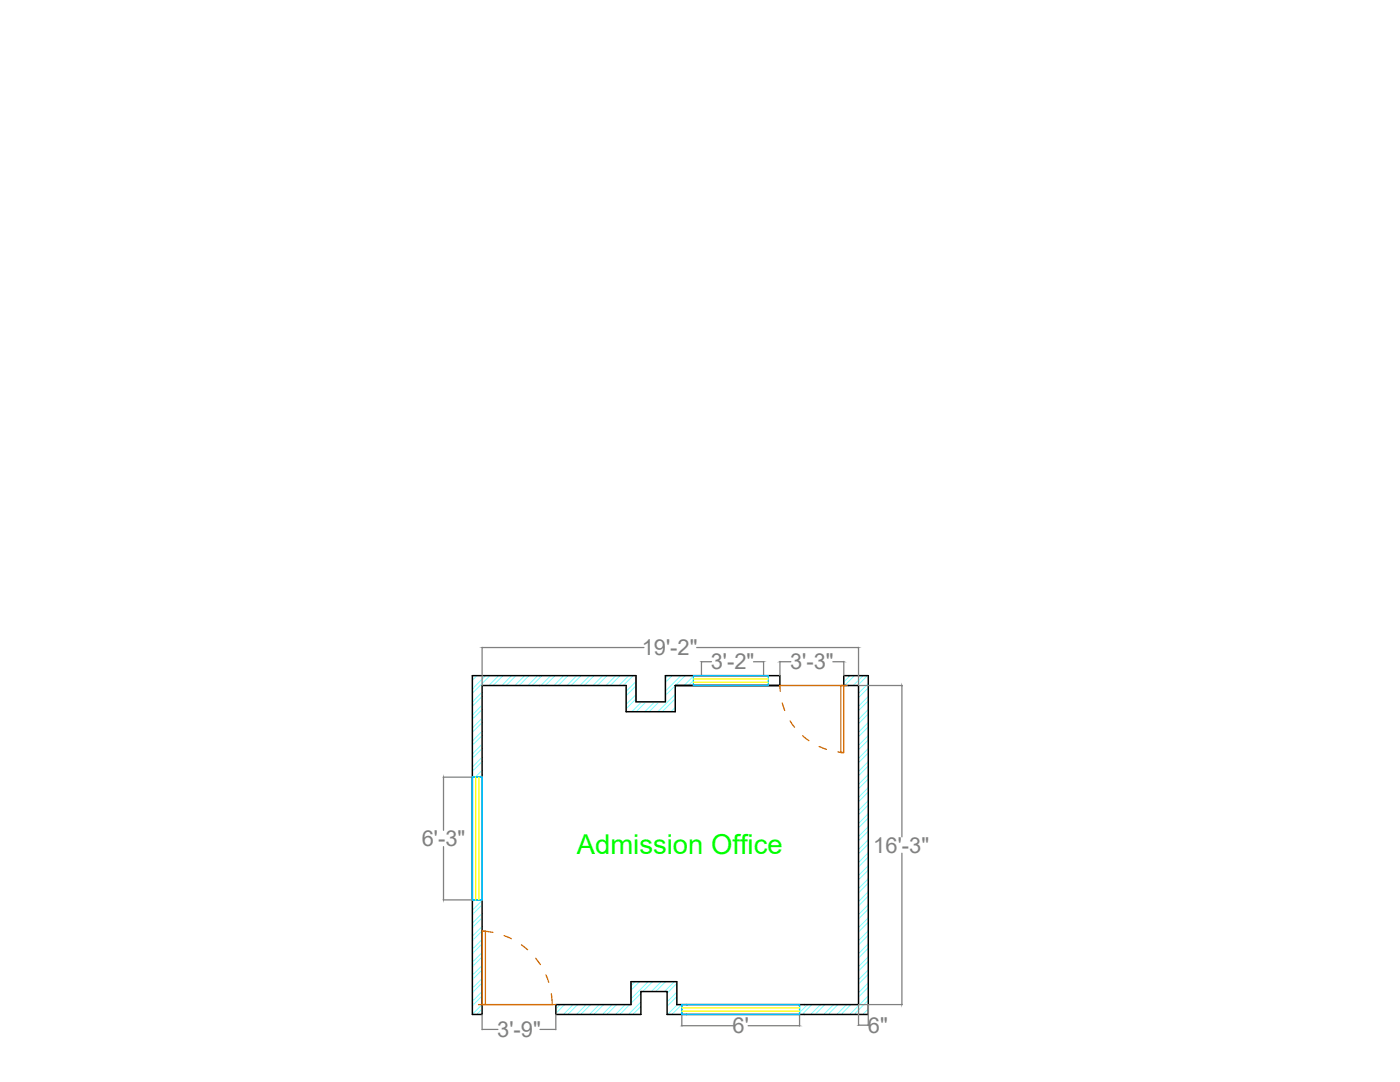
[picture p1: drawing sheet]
<svg xmlns="http://www.w3.org/2000/svg" width="279mm" height="216mm" viewBox="0 0 279 216" stroke-linecap="round" stroke-linejoin="round" font-family="sans-serif">
<!-- layer: hatching -->
<g fill="none" stroke="#7fffff" stroke-width=".2">
<path d="M94.3 134.8v.1M95.2 134.8l-.9 .9M96.2 138.1l-1.9 2M96.2 139l-1.9 1.9M96.9 134.8l-2.6 2.7M97.8 134.8l-3.5 3.5M99.5 134.8l-1.9 2M100.4 134.8l-2 2M102.1 134.8l-1.9 2M103 134.8l-2 2M104.7 134.8l-1.9 2M105.6 134.8l-2 2"/>
<path d="M107.3 134.8l-2 2M108.2 134.8l-2 2M109.9 134.8l-2 2M110.8 134.8l-2 2M112.5 134.8l-2 2M113.4 134.8l-2 2M115.1 134.8l-2 2M116 134.8l-2 2M117.7 134.8l-2 2M118.6 134.8l-2 2M120.3 134.8l-2 2M121.2 134.8l-2 2"/>
<path d="M122.9 134.8l-2 2M123.8 134.8l-2 2M125.5 134.8l-2 2M126.4 134.8l-2 2M126.9 136l-1.9 2M126.9 138.6l-1.9 2M126.9 136.8l-1.9 2M126.9 139.5l-1.9 1.9M133.3 134.8l-.5 .5M134.1 134.8l-1.3 1.4M134.8 138.5l-3.5 3.5M134.8 139.4l-2.6 2.6"/>
<path d="M135.9 134.8l-3.1 3.1M136.8 134.8l-4 4M138.4 134.9l-1.9 1.9M138.4 135.8l-1 1M169.6 134.8l-1.2 1.3M170.5 134.8l-1.9 2M172.2 134.8l-1.9 2M173.1 134.8l-2 2M173.3 136.4l-2 1.9M173.3 139l-2 1.9M173.3 137.3l-2 1.9M173.3 139.8l-2 2"/>
<path d="M96.2 140.7l-1.9 2M96.2 143.3l-1.9 2M96.2 145.9l-1.9 2M96.2 148.5l-1.9 2M96.2 151.1l-1.9 2M96.2 153.7l-1.3 1.4M96.2 141.6l-1.9 1.9M96.2 144.2l-1.9 1.9M96.2 146.8l-1.9 1.9M96.2 149.4l-1.9 1.9M96.2 152l-1.9 1.9M96.2 154.6l-.5 .5"/>
<path d="M128.1 140l-2 2M128.9 140l-1.9 2M130.7 140l-2 2M131.5 140l-1.9 2M134.8 142h.1M134.8 141.1l-.9 .9M173.3 141.6l-2 1.9M173.3 144.2l-2 1.9M173.3 146.8l-2 1.9M173.3 149.4l-2 1.9M173.3 152l-2 1.9M173.3 154.6l-2 1.9"/>
<path d="M173.3 157.1l-2 2M173.3 159.8l-2 1.9M173.3 142.4l-2 2M173.3 145l-2 2M173.3 147.6l-2 2M173.3 150.2l-2 2M173.3 152.8l-2 2M173.3 155.4l-2 2M173.3 158l-2 2M94.6 179.6l-.3 .3M96.2 179.7l-1.9 1.9M173.3 162.4l-2 1.9"/>
<path d="M173.3 165l-2 1.9M173.3 167.5l-2 2M173.3 170.1l-2 2M173.3 172.7l-2 2M173.3 175.4l-2 1.9M173.3 177.9l-2 2M173.3 160.6l-2 2M173.3 163.2l-2 2M173.3 165.8l-2 2M173.3 168.4l-2 2M173.3 171l-2 2M173.3 173.6l-2 2"/>
<path d="M173.3 176.2l-2 2M173.3 178.8l-2 2M96.2 182.3l-1.9 1.9M96.2 184.9l-1.9 1.9M96.2 187.5l-1.9 1.9M96.2 190.1l-1.9 1.9M96.2 192.7l-1.9 1.9M96.2 195.2l-1.9 2M96.2 197.9l-1.9 1.9M96.2 180.5l-1.9 2M96.2 183.1l-1.9 2M96.2 185.7l-1.9 2"/>
<path d="M96.2 188.3l-1.9 2M96.2 190.9l-1.9 2M96.2 193.5l-1.9 2M96.2 196.1l-1.9 2M96.2 198.7l-1.9 2M126.8 195.9l-.9 .8M127.6 195.9l-1.7 1.7M127.9 199.9l-2.5 2.5M127.9 198.2l-2 2M129.4 195.9l-3.5 3.4M130.2 195.9l-1.9 2M132 195.9l-2 2"/>
<path d="M132.8 195.9l-1.9 2M134.6 195.9l-2 2M135.1 198l-2 1.9M135.1 196.2l-2 2M135.1 198.8l-2 2M173.3 180.5l-2 2M173.3 183.1l-2 2M173.3 185.7l-2 2M173.3 188.3l-2 2M173.3 190.9l-2 2M173.3 193.5l-2 2M173.3 196.1l-2 2"/>
<path d="M173.3 198.7l-3.7 3.7M173.3 181.4l-2 2M173.3 184l-2 2M173.3 186.6l-2 2M173.3 189.2l-2 2M173.3 191.8l-2 1.9M173.3 194.4l-2 1.9M173.3 197l-2 2M173.3 199.6l-2.9 2.8M96.2 200.5l-1.9 1.9M96.2 201.3l-1.1 1.1M111.8 200.5l-.9 .8"/>
<path d="M112.7 200.5l-1.8 1.7M114.4 200.5l-1.9 1.9M115.3 200.5l-2 1.9M117 200.5l-2 1.9M117.9 200.5l-2 1.9M119.6 200.5l-2 1.9M120.5 200.5l-2 1.9M122.2 200.5l-2 1.9M123.1 200.5l-2 1.9M124.8 200.5l-2 1.9M125.7 200.5l-2 1.9M127.9 200.8l-1.6 1.6"/>
<path d="M135.2 200.5l-2 1.9M136.1 200.5l-2 1.9M136.1 202.2l-.3 .2M161.2 200.5l-1.6 1.5M162 200.5l-1.9 1.9M163.8 200.5l-2 1.9M164.6 200.5l-1.9 1.9M166.4 200.5l-2 1.9M167.2 200.5l-1.9 1.9M168.9 200.5l-1.9 1.9M169.8 200.5l-1.9 1.9M173.3 201.3l-1.1 1.1"/>
<path d="M173.3 202.2l-.2 .2"/>
</g>
<!-- layer: 1.wall -->
<path d="M134.8 136.8h20.9h-20.9M134.8 136.8v5.2h-9.8v-5.2h-28.8v65.6h-1.9v-67.6h32.6v5.2h5.9v-5.2h22.9v2M168.4 134.8h4.9v67.6h-40.2v-4.5h-5.2v4.5h-17v-1.9h15v-4.6h9.2v4.6h36.2v-63.7h-2.9z" fill="none" stroke="#000" stroke-width=".3"/>
<!-- layer: 3.window -->
<path d="M138.4 134.8h14.9v2h-14.9zM94.3 155.1h1.9v24.5h-1.9zM94.3 155.1h1.9M94.3 179.6h1.9M136.1 200.5h23.5v1.9h-23.5zM136.1 200.5v1.9M159.6 200.5v1.9" fill="none" stroke="#00bfff" stroke-width=".25"/>
<!-- layer: 12.dimension -->
<g fill="none" stroke="#808080" stroke-width=".25">
<path d="M96.2 129.2v7.6M96.3 129.2h32.2M139 129.2h32.3M140 132v2.8M140 132h2M150.4 132h1.9M152.4 132v2.8M155.7 132v2.8M155.7 132h2.1M166.2 132h2.1M168.4 132v2.8M171.3 129.2v7.6"/>
<path d="M171.4 136.8h8.7M180 136.8v30.2M88.4 155.1h5.8M88.5 155.1v10.6M88.4 179.6h5.8M88.5 168.9v10.6M180 170.3v30.1M96.2 202.4v3.1M96.3 205.4h3.1M107.8 205.4h3.1M110.9 202.4v3.1M136.1 202.4v2.3"/>
<path d="M136.1 204.7h10.2M149.3 204.7h10.2M159.6 202.4v2.3M171.3 200.5v4.1M171.4 200.5h8.7M171.4 204.6h1.8M173.3 200.5v4.1M173.3 204.6h.1"/>
</g>
<!-- layer: 2.doors -->
<g fill="none" stroke="#dd6e00" stroke-width=".25">
<path d="M155.7 136.8h12.7M167.8 136.8h.6v13.4h-.6zM169.1 136.8h-13.4v1.2M156.1 140.3l.5 1.5M157.7 143.9l.9 1.2M160.2 146.8l1.2 1M163.5 149l1.4 .5M167.2 150l1.2 .2M96.2 185.8h.7v14.7h-.7zM96.2 185.8l2.2 .2M100.6 186.7l1.5 .6M104.1 188.5l1.2 1"/>
<path d="M106.9 191.2l.9 1.3M109 194.5l.5 1.5M110 198.3l.2 2.2h-14.7M96.2 200.5h14.7"/>
</g>
<!-- layer: 3.window -->
<path d="M138.4 136.1h14.9M138.4 135.5h14.9M94.9 155.1v24.5M95.6 155.1v24.5M136.1 201.8h23.5M136.1 201.1h23.5" fill="none" stroke="#ff0" stroke-width=".25"/>
<text font-size="5.5" fill="#0f0" x="115.1" y="170.4">Admission Office</text>
<g font-size="4.4" fill="#808080">
<text x="128.1" y="130.8">19'-2&quot;</text>
<text x="141.8" y="133.6">3'-2&quot;</text>
<text x="157.7" y="133.6">3'-3&quot;</text>
<text x="84.2" y="168.9">6'-3&quot;</text>
<text x="174.3" y="170.2">16'-3&quot;</text>
<text x="99.2" y="207">3'-9&quot;</text>
<text x="146.2" y="206.2">6'</text>
<text x="173.2" y="206.1">6&quot;</text>
</g>
</svg>
